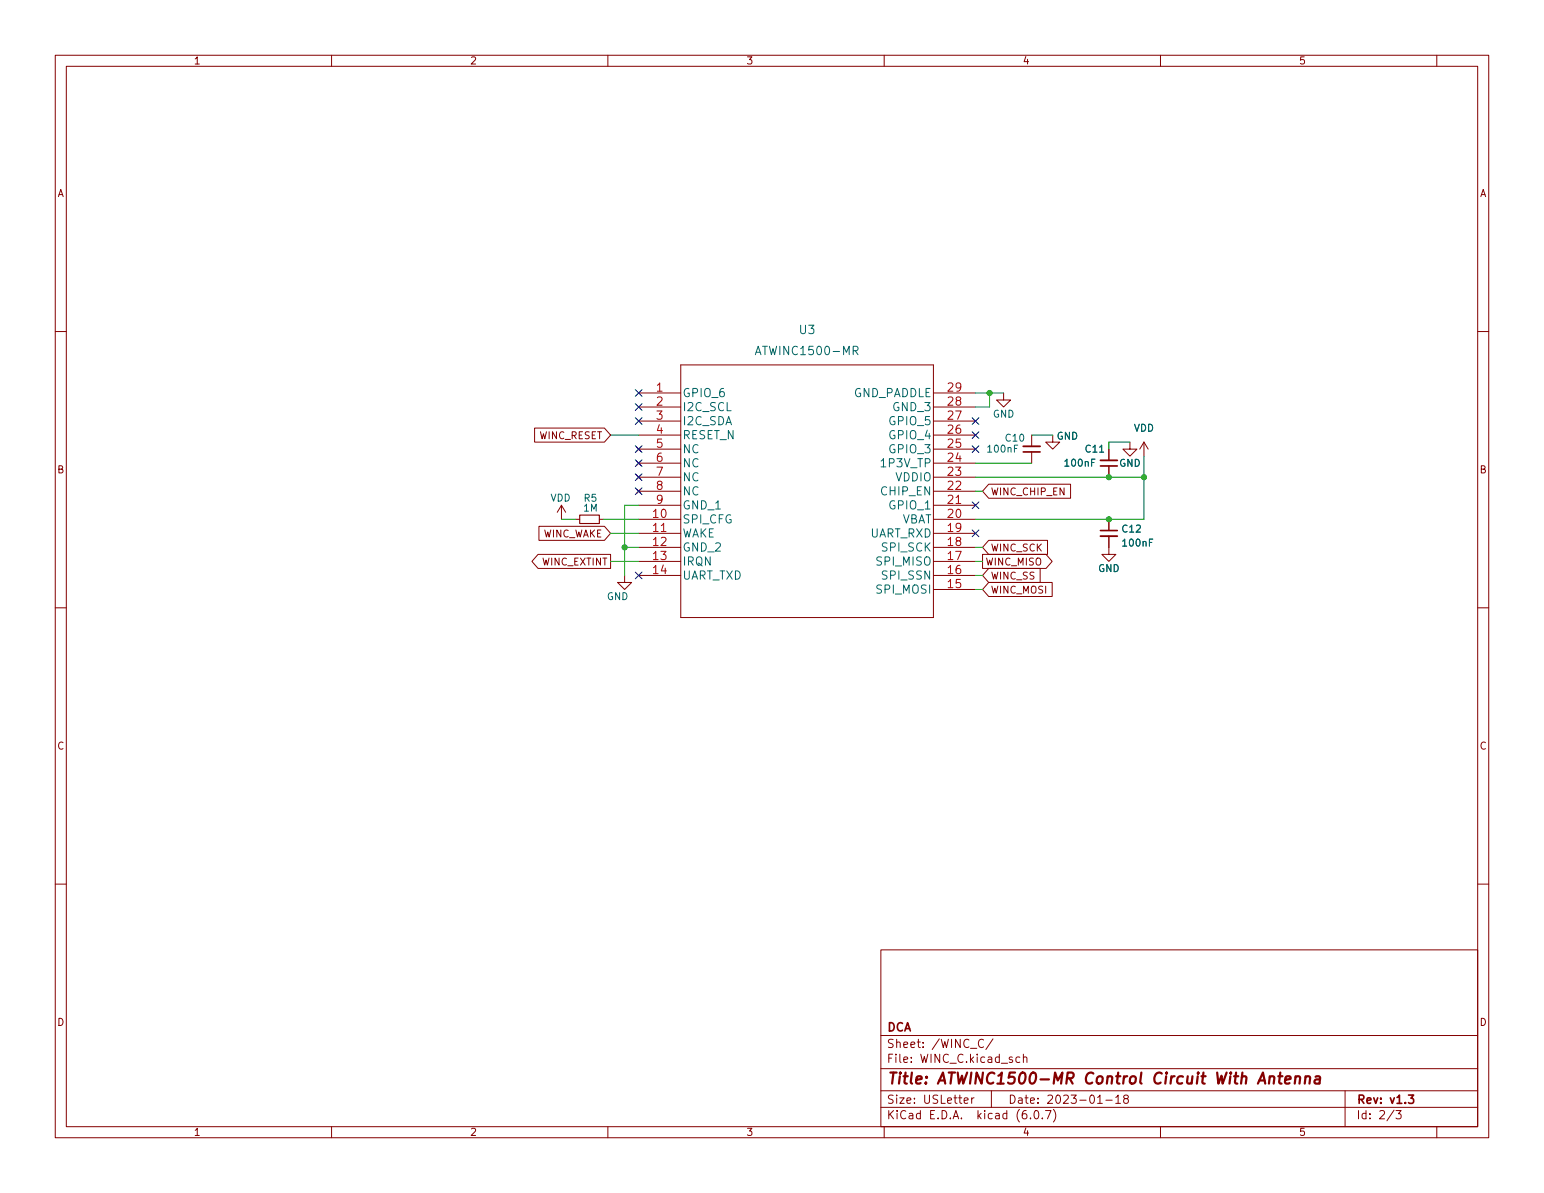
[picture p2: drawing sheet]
<svg xmlns="http://www.w3.org/2000/svg" width="279mm" height="216mm" viewBox="0 0 279 216" stroke-linecap="round" stroke-linejoin="round" font-family="sans-serif">
<g fill="none" stroke="#840000" stroke-width=".18">
<path d="M10 10h259.4v195.9h-259.4zM12 12h255.4v191.9h-255.4zM60 10v2M110 10v2M160 10v2M210 10v2M260 10v2M10 60h2M267.4 60h2M96.7 77.5h12.7l1.1 1.2-1.1 1.3h-12.7zM115.6 71.1h7.6M115.6 73.7h7.6"/>
<path d="M115.6 78.7h7.6M115.6 76.2h7.6M123.2 66h45.7v45.8h-45.7zM168.9 71.1h7.6M168.9 73.7h7.6M168.9 78.7h7.6M168.9 76.2h7.6M181.6 71.1v1.3h1.3l-1.3 1.3-1.3-1.3h1.3M186.7 78.7v2.1M190.5 78.7v1.3h1.3l-1.3 1.3-1.3-1.3h1.3M97.5 95.2h11.9l1.1 1.3-1.1 1.3h-11.9zM101.6 91.4l-.8 1.3"/>
<path d="M101.6 91.4v2.6M101.6 91.4l.8 1.3M104.1 94h.8M108.5 94h.7M115.2 80.9l.8 .8M115.2 83.4l.8 .8M115.2 86l.8 .7M115.2 88.5l.8 .8M115.6 94h7.6M115.6 96.5h7.6M115.6 99.1h7.6M115.6 91.4h7.6"/>
<path d="M115.6 88.9h7.6M115.6 86.4h7.6M115.6 83.8h7.6M115.6 81.3h7.6M116 80.9l-.8 .8M116 83.4l-.8 .8M116 86l-.8 .7M116 88.5l-.8 .8M168.9 94h7.6M168.9 96.5h7.6M168.9 99.1h7.6M168.9 91.4h7.6"/>
<path d="M168.9 88.9h7.6M168.9 86.4h7.6M168.9 83.8h7.6M168.9 81.3h7.6M178.9 87.6h14.8v2.6h-14.8l-1.1-1.3zM178.9 97.8h10.7v2.5h-10.7l-1.1-1.2zM186.7 81.8v2M200.7 97v3.3h1.2l-1.2 1.3-1.3-1.3h1.3M200.7 81.3v2M200.7 84.3v2.1M200.7 94v2M204.5 80v1.3h1.2l-1.2 1.3-1.3-1.3h1.3"/>
<path d="M207 80l-.8 1.3M207 80v2.6M207 80l.8 1.3M10 110h2M97.4 100.3h13.1v2.6h-13.1l-1.1-1.3zM113 104.1v1.3h1.3l-1.3 1.3-1.2-1.3h1.2M115.6 101.6h7.6M115.6 104.1h7.6M168.9 101.6h7.6M168.9 104.1h7.6M168.9 106.7h7.6M177.8 100.3h11.5l1.1 1.3-1.1 1.3h-11.5z"/>
<path d="M178.9 102.9h9.3v2.5h-9.3l-1.1-1.3zM178.9 105.4h11.5v2.6h-11.5l-1.1-1.3zM267.4 110h2M10 160h2M267.4 160h2M159.4 171.9h108v32h-108zM159.4 197.4h108M159.4 193.4h108M159.4 187.4h108M174.5 199.2l.7-.2-.1-.3h-.4l-.2 .2v.7h.6M175.8 198.7v1M176.3 198.7h-.3l-.2 .3"/>
<path d="M178 188.2a.6 .6 0 0 0-.8 0 .6 .6 0 0 0-.2 .7 .56 .56 0 0 0 .3 .6 .56 .56 0 0 0 .7-.1M179.4 197.4v3M179.7 188l-1.3 1.9M184.5 191.4l-.4-.1-.3 .3v.4l.2 .2h.5M185.2 191.4l.2-.1 .4 .1v.9M185.2 190.8v1.5M198.6 199.7h.9M200.1 199.1h1.2M201.9 198.6l.4-.4v1.5M201.9 199.7h.9M203.6 198.8l-.3-.3 .1-.2 .2-.1h.4l.2 .3-.1 .2-.6 .2-.2 .2 .1 .4 .2 .2 .4-.1 .2-.2-.1-.4-.2-.2M243.4 197.4v6.5"/>
<path d="M60 203.9v2M110 203.9v2M159.4 200.4h108M160 203.9v2M186.5 202.3v.2M187.3 201h.2a.8 .8 0 0 1 .5 .7 .8 .8 0 0 1-.5 .8 1 1 0 0 1-.2-1.5zM188.6 202.3v.2M189.2 201h1l-.7 1.5M190.6 200.8a1.72 1.72 0 0 1 0 2.2M210 203.9v2M252.3 200.9l-1.3 1.9M252.6 201h.9l-.5 .5 .5 .2v.6l-.2 .2h-.5l-.2-.2"/>
<path d="M260 203.9v2"/>
</g>
<path d="M185.2 81.8h3M199.1 96h3.1M199.1 84.3h3.1M254.9 198.2h.9l-.5 .5 .4 .2v.6l-.2 .2h-.4l-.2-.2" fill="none" stroke="#840000" stroke-width=".3"/>
<path d="M229.8 195a.49 .49 0 0 1 .8 .1l-.1 1M231.3 194.8h.8M231.7 194.1l-.2 1.7v.2l.4 .1M232.6 195.4l.9-.2v-.3l-.6-.1-.3 .3v.9l.2 .1 .6-.1M234.4 195a.49 .49 0 0 1 .9 .1l-.2 1M234.5 194.8l-.2 1.3M236.2 195a.49 .49 0 0 1 .9 .1l-.1 1M236.3 194.8l-.2 1.3M238.1 194.9l.2-.1 .5 .1v1.2M238.9 195.2l-.7 .1a.4 .4 0 0 0-.3 .4 .4 .4 0 0 0 .2 .4l.7-.1" fill="none" stroke="#840000" stroke-width=".4"/>
<path d="M185.2 80.8h3M199.1 97h3.1M199.1 83.3h3.1" fill="none" stroke="#840000" stroke-width=".33"/>
<path d="M136.7 64.2l.5-1.5 .5 1.5M154.4 63.5l.7-.1 .2-.2-.1-.4-.2-.1h-.6v1.5M154.8 63.5l.5 .7" fill="none" stroke="#006464" stroke-width=".18"/>
<path d="M104.9 93.2h3.6v1.5h-3.6z" fill="none" stroke="#840000" stroke-width=".2"/>
<g fill="none" stroke="#009600" stroke-width=".18">
<path d="M110.5 78.7h5.1M176.5 71.1h5.1M179.1 71.1v2.6h-2.6M186.7 78.7h3.8M101.6 94h2.5M109.2 94h6.4M110.5 96.5h5.1M113 99.1h2.6M115.6 91.4h-2.6v12.7M176.5 99.1h1.3M176.5 86.4h30.5M176.5 83.8h10.2"/>
<path d="M176.5 88.9h1.3M204.5 80h-3.8v1.3M207 82.6v11.4h-30.5M110.5 101.6h5.1M176.5 104.1h1.3M176.5 101.6h1.3M176.5 106.7h1.3"/>
</g>
<g fill="none" stroke="#000084" stroke-width=".18">
<path d="M115 75.6l1.2 1.2M115 70.5l1.2 1.2M115 73.1l1.2 1.2M116.2 75.6l-1.2 1.2M116.2 70.5l-1.2 1.2M116.2 73.1l-1.2 1.2M175.9 78.1l1.2 1.2M175.9 75.6l1.2 1.2M177.1 78.1l-1.2 1.2M177.1 75.6l-1.2 1.2M115 85.8l1.2 1.2M115 88.3l1.2 1.2"/>
<path d="M115 80.7l1.2 1.2M115 83.2l1.2 1.2M116.2 85.8l-1.2 1.2M116.2 88.3l-1.2 1.2M116.2 80.7l-1.2 1.2M116.2 83.2l-1.2 1.2M175.9 80.7l1.2 1.2M175.9 90.8l1.2 1.2M175.9 95.9l1.2 1.2M177.1 80.7l-1.2 1.2M177.1 90.8l-1.2 1.2M177.1 95.9l-1.2 1.2"/>
<path d="M115 103.5l1.2 1.2M116.2 103.5l-1.2 1.2"/>
</g>
<g fill="#009600" stroke="#009600" stroke-width=".18">
<circle cx="179.1" cy="71.1" r=".46"/>
<circle cx="207" cy="86.4" r=".46"/>
<circle cx="200.7" cy="94" r=".46"/>
<circle cx="200.7" cy="86.4" r=".46"/>
<circle cx="113" cy="99.1" r=".46"/>
</g>
<text font-size="2.8" fill="#840000" x="160.4" y="196.2">Title: ATWINC1500-MR Control Circuit With Antenna</text>
<g font-size="2.1" fill="#006464">
<text x="137.4" y="64.3">ATWINC1500-MR</text>
<text x="144.7" y="60.5">U3</text>
<text x="123.4" y="71.9">GPIO_6</text>
<text x="154.3" y="71.9">GND_PADDLE</text>
<text x="123.4" y="74.4">I2C_SCL</text>
<text x="123.4" y="76.9">I2C_SDA</text>
<text x="161.1" y="76.9">GPIO_5</text>
<text x="161.7" y="74.4">GND_3</text>
<text x="123.4" y="79.5">RESET_N</text>
<text x="123.4" y="82">NC</text>
<text x="161.1" y="82">GPIO_3</text>
<text x="161.1" y="79.5">GPIO_4</text>
<text x="123.4" y="84.6">NC</text>
<text x="123.4" y="87.1">NC</text>
<text x="123.4" y="89.6">NC</text>
<text x="159.6" y="89.6">CHIP_EN</text>
<text x="159.7" y="84.6">1P3V_TP</text>
<text x="162" y="87.1">VDDIO</text>
<text x="123.4" y="94.7">SPI_CFG</text>
<text x="123.4" y="92.2">GND_1</text>
<text x="161.1" y="92.2">GPIO_1</text>
<text x="163" y="94.7">VBAT</text>
<text x="123.4" y="97.3">WAKE</text>
<text x="123.4" y="99.8">GND_2</text>
<text x="157.3" y="97.3">UART_RXD</text>
<text x="159.7" y="99.8">SPI_SCK</text>
<text x="123.4" y="102.3">IRQN</text>
<text x="123.4" y="104.9">UART_TXD</text>
<text x="158.8" y="107.4">SPI_MOSI</text>
<text x="158.8" y="102.3">SPI_MISO</text>
<text x="159.8" y="104.9">SPI_SSN</text>
</g>
<g font-size="2.1" fill="#a90000">
<text x="118.8" y="70.9">1</text>
<text x="171.6" y="70.9">29</text>
<text x="118.8" y="73.4">2</text>
<text x="118.8" y="75.9">3</text>
<text x="171.6" y="75.9">27</text>
<text x="171.6" y="73.4">28</text>
<text x="118.8" y="78.5">4</text>
<text x="118.8" y="81">5</text>
<text x="118.8" y="83.6">6</text>
<text x="171.6" y="83.6">24</text>
<text x="171.6" y="81">25</text>
<text x="171.6" y="78.5">26</text>
<text x="118.8" y="86.1">7</text>
<text x="118.8" y="88.6">8</text>
<text x="171.6" y="88.6">22</text>
<text x="171.6" y="86.1">23</text>
<text x="118.2" y="93.7">10</text>
<text x="118.8" y="91.2">9</text>
<text x="171.6" y="93.7">20</text>
<text x="171.6" y="91.2">21</text>
<text x="118.2" y="96.3">11</text>
<text x="118.2" y="98.8">12</text>
<text x="118.2" y="101.3">13</text>
<text x="171.6" y="101.3">17</text>
<text x="171.6" y="98.8">18</text>
<text x="171.6" y="96.3">19</text>
<text x="118.2" y="103.9">14</text>
<text x="171.6" y="106.4">15</text>
<text x="171.6" y="103.9">16</text>
</g>
<g font-size="2.1" fill="#840000">
<text x="160.4" y="189.7">Sheet: /WINC_C/</text>
<text x="160.4" y="186.7">DCA</text>
<text x="160.4" y="192.4">File: WINC_C.kicad_sch</text>
<text x="160.4" y="202.5">KiCad E.D.A. kicad (6.0.7)</text>
<text x="160.4" y="199.7">Size: USLetter</text>
<text x="182.4" y="199.7">Date: 2023-01-18</text>
<text x="245.4" y="199.7">Rev: v1.3</text>
<text x="245.4" y="202.5">Id: 2/3</text>
</g>
<g font-size="1.8" fill="#840000">
<text x="35" y="11.6">1</text>
<text x="85" y="11.6">2</text>
<text x="135" y="11.6">3</text>
<text x="185" y="11.6">4</text>
<text x="235" y="11.6">5</text>
<text x="10.3" y="35.6">A</text>
<text x="267.7" y="35.6">A</text>
<text x="97.5" y="79.5">WINC_RESET</text>
<text x="10.3" y="85.7">B</text>
<text x="179.2" y="89.6">WINC_CHIP_EN</text>
<text x="267.7" y="85.7">B</text>
<text x="98" y="97.2">WINC_WAKE</text>
<text x="179.2" y="99.8">WINC_SCK</text>
<text x="98" y="102.3">WINC_EXTINT</text>
<text x="178.3" y="102.3">WINC_MISO</text>
<text x="179.2" y="104.9">WINC_SS</text>
<text x="179.2" y="107.4">WINC_MOSI</text>
<text x="10.3" y="135.6">C</text>
<text x="267.7" y="135.6">C</text>
<text x="10.3" y="185.7">D</text>
<text x="267.7" y="185.7">D</text>
<text x="35" y="205.6">1</text>
<text x="85" y="205.6">2</text>
<text x="135" y="205.6">3</text>
<text x="185" y="205.6">4</text>
<text x="235" y="205.6">5</text>
</g>
<g font-size="1.8" fill="#006464">
<text x="179.6" y="75.6">GND</text>
<text x="178.9" y="81.9">100nF</text>
<text x="182" y="79.9">C10</text>
<text x="191.2" y="79.6">GND</text>
<text x="196.5" y="81.9">C11</text>
<text x="205.1" y="78.1">VDD</text>
<text x="192.8" y="84.4">100nF</text>
<text x="202.5" y="84.5">GND</text>
<text x="99.6" y="90.7">VDD</text>
<text x="105.6" y="92.6">1M</text>
<text x="105.7" y="90.8">R5</text>
<text x="203.1" y="96.4">C12</text>
<text x="203.3" y="98.9">100nF</text>
<text x="198.7" y="103.5">GND</text>
<text x="109.8" y="108.6">GND</text>
</g>
</svg>
